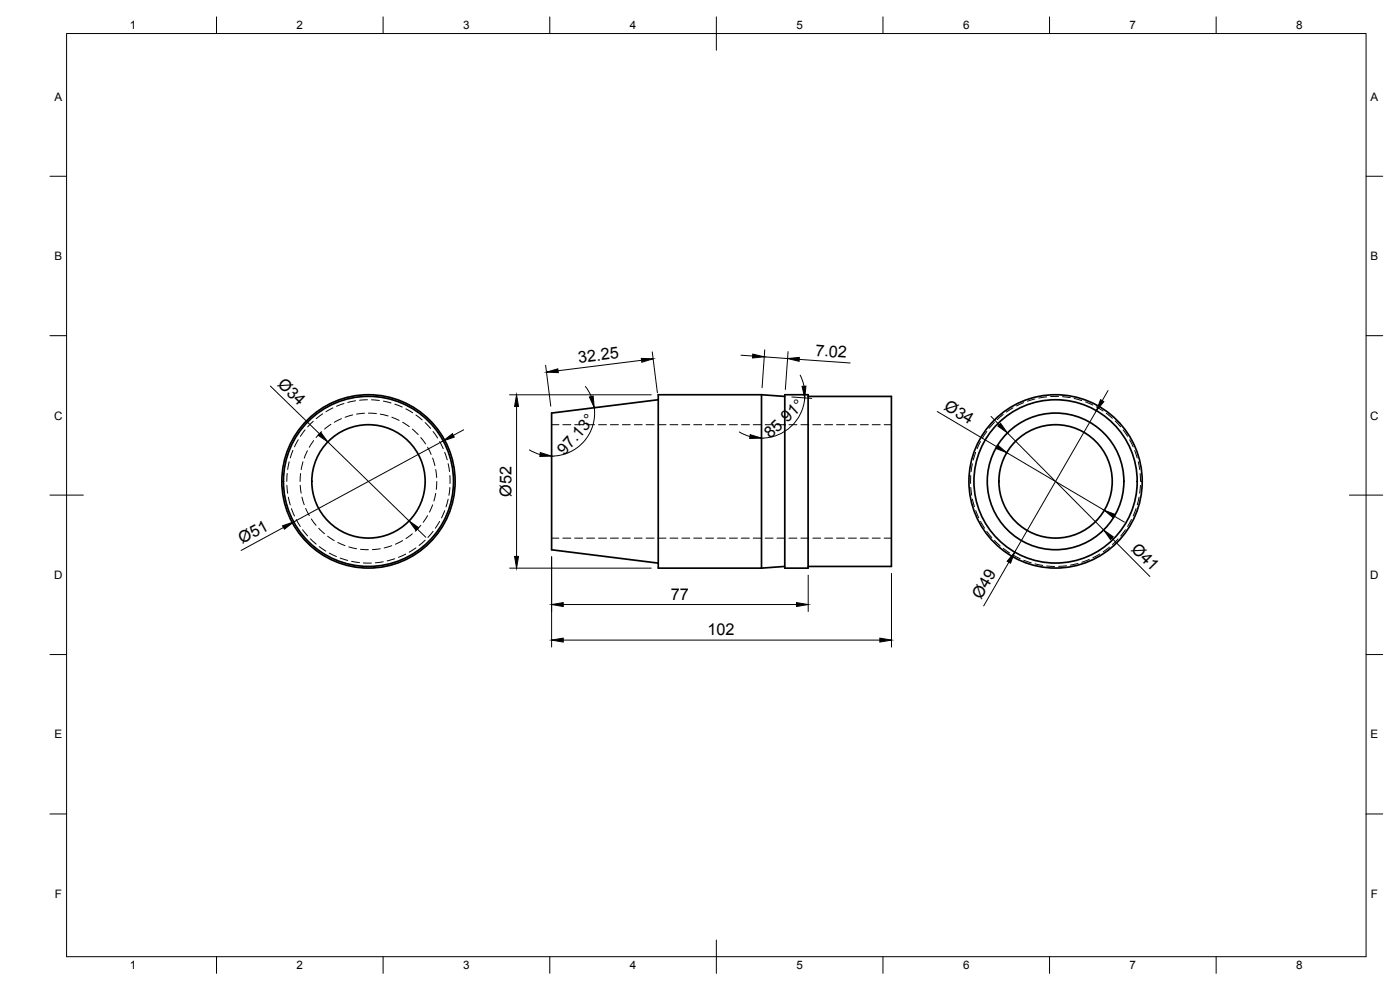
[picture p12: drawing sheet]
<svg xmlns="http://www.w3.org/2000/svg" width="420mm" height="297mm" viewBox="0 0 420 297" stroke-linecap="round" stroke-linejoin="round" font-family="sans-serif">
<!-- layer: Visible -->
<g fill="none" stroke="#000" stroke-width=".51">
<path d="M197.5 119.9l-32 4v41.1l32 4M228.5 118.4v52.1M228.5 118.4h-31v52.1h31M228.5 118.4l7 .5M235.5 118.4h7v52.1h-7zM242.5 118.9h25v51.1h-25M235.5 170l-7 .5"/>
<circle cx="110.6" cy="144.4" r="17"/>
<circle cx="110.6" cy="144.4" r="26"/>
<circle cx="110.6" cy="144.4" r="25.5"/>
<circle cx="316.8" cy="144.4" r="24.5"/>
<circle cx="316.8" cy="144.4" r="26"/>
<circle cx="316.8" cy="144.4" r="20.5"/>
<circle cx="316.8" cy="144.4" r="17"/>
</g>
<!-- layer: Hidden -->
<g fill="none" stroke="#000" stroke-width=".3">
<path d="M110.3 120l-2.4 .1M111.5 120l2.4 .1M310.6 119.7l-2.3 .7M314.1 119.1l-2.3 .3M317.7 119h-2.4M318.9 119l2.3 .3M322.4 119.6l2.3 .6M86.8 138.5l-.5 2.4M87.9 135.1l-.8 2.3M89.5 131.9l-1.1 2.2M90.9 138.6l-.5 2.3M91.5 129l-1.4 1.9"/>
<path d="M92.3 135.2l-1 2.2M94 126.4l-1.7 1.7M94.1 132.2l-1.3 2M96.5 129.5l-1.6 1.8M96.8 124.2l-1.9 1.4M99.3 127.3l-1.9 1.4M99.9 122.4l-2.1 1.1M102.5 125.6l-2.2 1.1M103.2 121.1l-2.2 .8M105.9 124.5l-2.3 .7M106.7 120.3l-2.3 .4M109.4 124l-2.4 .3"/>
<path d="M110.6 124l2.4 .1M114.1 124.3l2.4 .5M115 120.4l2.3 .5M117.6 125.2l2.2 .9M118.5 121.3l2.2 .8M120.8 126.7l2 1.3M121.8 122.7l2 1.2M123.8 128.7l1.7 1.7M124.8 124.5l1.9 1.5M126.3 131.3l1.4 1.9M127.6 126.8l1.6 1.8M128.3 134.2l1.1 2.1"/>
<path d="M129.8 137.4l.7 2.3M130 129.5l1.3 1.9M132 132.5l1 2.1M133.5 135.7l.7 2.3M134.5 139.1l.4 2.4M165.5 127.4h2.2M168.9 127.4h2.4M172.5 127.4h2.4M176.1 127.4h2.3M179.6 127.4h2.4M183.2 127.4h2.4M186.8 127.4h2.3"/>
<path d="M190.4 127.4h2.3M193.9 127.4h2.4M197.5 127.4h2.4M201.1 127.4h2.3M204.6 127.4h2.4M208.2 127.4h2.4M211.8 127.4h2.4M215.3 127.4h2.4M218.9 127.4h2.4M222.5 127.4h2.4M226.1 127.4h2.3M229.6 127.4h2.4"/>
<path d="M233.2 127.4h2.4M236.8 127.4h2.4M240.3 127.4h2.4M243.9 127.4h2.4M247.5 127.4h2.4M251.1 127.4h2.3M254.6 127.4h2.4M258.2 127.4h2.4M261.8 127.4h2.4M265.3 127.4h2.2M291.8 139.2l-.4 2.3M292.8 135.7l-.7 2.3"/>
<path d="M294.3 132.5l-1.1 2.1M296.1 129.5l-1.3 2M298.4 126.7l-1.5 1.8M301.1 124.4l-1.8 1.5M304 122.4l-2 1.2M307.2 120.8l-2.1 1M325.8 120.6l2.2 .9M329 122.1l2 1.2M332 124l1.8 1.5M334.7 126.3l1.6 1.7M337.1 129l1.3 1.9M339 132l1.1 2.1"/>
<path d="M340.5 135.2l.8 2.2M341.6 138.6l.4 2.3M86.1 145.6l.2 2.4M86.2 142.1l-.1 2.3M86.5 149.2l.6 2.3M87.5 152.6l.9 2.2M88.9 155.9l1.2 2.1M90.1 145.6l.3 2.4M90.2 142.1l-.1 2.3M90.6 149.1l.7 2.3M90.8 158.9l1.5 1.9M91.7 152.6l1.1 2.1"/>
<path d="M93.4 155.7l1.4 1.9M95.7 158.5l1.7 1.6M126.3 157.6l-1.7 1.8M128.3 154.7l-1.3 2M129.8 151.5l-.9 2.2M130 159.4l-1.6 1.9M130.8 140.9l.2 2.4M130.8 148l-.6 2.3M131.1 144.5l-.2 2.3M131.9 156.4l-1.2 2.1M133.5 153.2l-1 2.2M134.5 149.8l-.6 2.3"/>
<path d="M135 146.2l-.3 2.4M135 142.7l.1 2.4M291.3 142.7v2.4M291.3 146.2l.3 2.4M291.8 149.8l.6 2.2M292.8 153.2l.9 2.2M294.3 156.4l1.2 2.1M296.1 159.5l1.5 1.8M337.8 158.9l-1.5 1.9M339.6 155.9l-1.2 2.1M341 152.6l-.9 2.2M341.8 149.1l-.5 2.4"/>
<path d="M342.2 142.1l.1 2.3M342.3 145.6l-.3 2.4M93.1 161.7l1.8 1.6M95.8 164l2 1.4M98.3 160.9l2 1.3M98.8 166l2.2 1M101.4 162.8l2.1 .9M102.1 167.4l2.3 .8M104.7 164.1l2.3 .5M105.5 168.4l2.4 .4M108.2 164.8l2.4 .1M109.1 168.9h2.3"/>
<path d="M114.1 164.6l-2.3 .3M115 168.6l-2.4 .3M117.6 163.7l-2.3 .7M118.5 167.6l-2.3 .7M120.8 162.2l-2.1 1.1M121.8 166.3l-2.2 .9M123.7 160.2l-1.9 1.4M124.8 164.4l-2 1.3M127.6 162.1l-1.8 1.6M165.5 161.5h2.2M168.9 161.5h2.4M172.5 161.5h2.4"/>
<path d="M176.1 161.5h2.3M179.6 161.5h2.4M183.2 161.5h2.4M186.8 161.5h2.3M190.4 161.5h2.3M193.9 161.5h2.4M197.5 161.5h2.4M201.1 161.5h2.3M204.6 161.5h2.4M208.2 161.5h2.4M211.8 161.5h2.4M215.3 161.5h2.4"/>
<path d="M218.9 161.5h2.4M222.5 161.5h2.4M226.1 161.5h2.3M229.6 161.5h2.4M233.2 161.5h2.4M236.8 161.5h2.4M240.3 161.5h2.4M243.9 161.5h2.4M247.5 161.5h2.4M251.1 161.5h2.3M254.6 161.5h2.4M258.2 161.5h2.4"/>
<path d="M261.8 161.5h2.4M265.3 161.5h2.2M298.4 162.2l1.8 1.6M301.1 164.6l1.9 1.3M304 166.5l2.2 1.1M307.2 168.1l2.3 .8M310.6 169.2l2.3 .5M314.1 169.8l2.4 .2M320.1 169.7l-2.4 .2M323.5 169l-2.3 .6M326.9 167.9l-2.2 .8M330.1 166.2l-2.1 1.2"/>
<path d="M333 164.2l-1.9 1.4M335.6 161.7l-1.7 1.7"/>
</g>
<!-- layer: BORDER -->
<g fill="none" stroke="#000" stroke-width=".3">
<path d="M20 10.1h390v276.9h-390zM65 5.1v5M115 5.1v5M165 5.1v5M215 5.1v10M265 5.1v5M315 5.1v5M365 5.1v5M15 52.9h5M410 52.9h5M15 100.7h5M410 100.7h5"/>
<path d="M15 148.6h10M405 148.6h10M15 196.4h5M410 196.4h5M15 244.2h5M410 244.2h5M65 287v5M115 287v5M165 287v5M215 282.1v9.9M265 287v5M315 287v5"/>
<path d="M365 287v5"/>
</g>
<!-- layer: FD_Dimensions -->
<g fill="none" stroke="#000" stroke-width=".3">
<path d="M81.1 115.8l14.8 14.4M152.9 118.5h42.6M163.7 109.6l1.6 12.3M175.7 116l1.8 3M192.5 108.1l-25 3.1M195.7 105.6l1.6 12.3M222.4 106.6l3.5 .2M229.4 107.1l7 .5M229.5 105l-.8 11.4M236.5 105.5l-.8 11.4M237.6 119.1l6 .4M239.8 107.8l15.3 1.1"/>
<path d="M240.2 112.6l1.1 3.3M241.5 119.4a13 13 0 0 1-13 12.1M332.5 117.2l-1.7 3M98.4 132.6l24.4 23.7M133 132.3l-44.8 24.3M139.1 129l-3 1.6M155 121.9v45M158.9 135l3.2 1.4M178.4 122.3a12.9 12.9 0 0 1-12.8 14.5M221.9 129.6l3.2 1.4M281.3 123.5l17.8 10.5M297.4 124.9l2.5 2.5"/>
<path d="M302.1 135.8l29.3 17.3M302.3 129.9l28.9 29.1M329 123.2l-24.5 42.5M85.1 158.3l-12.7 6.8M125.3 158.8l2.5 2.4M334.4 154.9l3 1.8M152.9 170.5h42.6M165.5 167.1v27M242.5 172.6v10.9M267.5 172v22.1M302.8 168.7l-7.6 13.1M333.7 161.5l11.4 11.5"/>
<path d="M169 192.1h95.1M169 181.4h70"/>
</g>
<g fill="#000" stroke="#000" stroke-width=".3">
<path d="M164 111.7l3.4-1 .2 1.1zM176.9 119.1l1.1-.3 .4 3.6zM192.5 107.5l3.5 .2-3.4 1zM225.9 106.2l3.5 .9-3.6 .3zM236.4 107.6l3.5-.4-.1 1.2zM240.7 115.9h1.2l-.4 3.5zM330.3 119.9l1 .6-2.3 2.7zM96.3 129.7l2.1 2.9-2.9-2zM133 132.3l2.8-2.2 .5 1.1zM155 118.5l.6 3.4h-1.2zM162.2 135.8l3.3 1-3.5 .2zM225.1 130.4l3.4 1.1-3.5 .1z"/>
<path d="M299.4 133.5l2.7 2.3-3.3-1.3zM299.5 127.8l.8-.8 2 2.9zM84.8 157.8l3.4-1.2-2.8 2.2zM122.8 156.3l2.9 2-.8 .9zM331.4 153.1l3.3 1.3-.6 1zM154.4 166.9h1.2l-.6 3.6zM304.5 165.7l-1.2 3.3-1-.6zM331.2 159l2.9 2.1-.8 .8zM165.5 192.1l3.5-.6v1.1zM165.5 181.4l3.5-.6v1.2zM239 180.8l3.5 .6-3.5 .6zM264.1 191.5l3.4 .6-3.4 .5z"/>
</g>
<g font-size="4.9">
<text x="244.6" y="106.7" transform="rotate(4 244.6 106.7)">7.02</text>
<text x="173.8" y="109" transform="rotate(-7 173.8 109)">32.25</text>
<text x="83.1" y="115.6" transform="rotate(44 83.1 115.6)">Ø34</text>
<text x="283.1" y="122.8" transform="rotate(31 283.1 122.8)">Ø34</text>
<text x="231.3" y="131.7" transform="rotate(-43 231.3 131.7)">85.91°</text>
<text x="169.5" y="136.8" transform="rotate(-49 169.5 136.8)">97.13°</text>
<text x="153.5" y="149" transform="rotate(-90 153.5 149)">Ø52</text>
<text x="72.7" y="163.2" transform="rotate(-28 72.7 163.2)">Ø51</text>
<text x="339.3" y="165" transform="rotate(45 339.3 165)">Ø41</text>
<text x="201.3" y="180">77</text>
<text x="294.5" y="180" transform="rotate(-60 294.5 180)">Ø49</text>
<text x="212.3" y="190.6">102</text>
</g>
<g font-size="3.5">
<text x="39" y="8.8">1</text>
<text x="89" y="8.8">2</text>
<text x="139" y="8.8">3</text>
<text x="189" y="8.8">4</text>
<text x="239" y="8.8">5</text>
<text x="289" y="8.8">6</text>
<text x="339" y="8.8">7</text>
<text x="389" y="8.8">8</text>
<text x="16.3" y="30.2">A</text>
<text x="411.3" y="30.2">A</text>
<text x="16.3" y="78">B</text>
<text x="411.3" y="78">B</text>
<text x="16.2" y="125.9">C</text>
<text x="411.2" y="125.9">C</text>
<text x="16.2" y="173.7">D</text>
<text x="411.2" y="173.7">D</text>
<text x="16.3" y="221.6">E</text>
<text x="411.3" y="221.6">E</text>
<text x="16.4" y="269.4">F</text>
<text x="411.4" y="269.4">F</text>
<text x="39" y="290.8">1</text>
<text x="89" y="290.8">2</text>
<text x="139" y="290.8">3</text>
<text x="189" y="290.8">4</text>
<text x="239" y="290.8">5</text>
<text x="289" y="290.8">6</text>
<text x="339" y="290.8">7</text>
<text x="389" y="290.8">8</text>
</g>
</svg>
